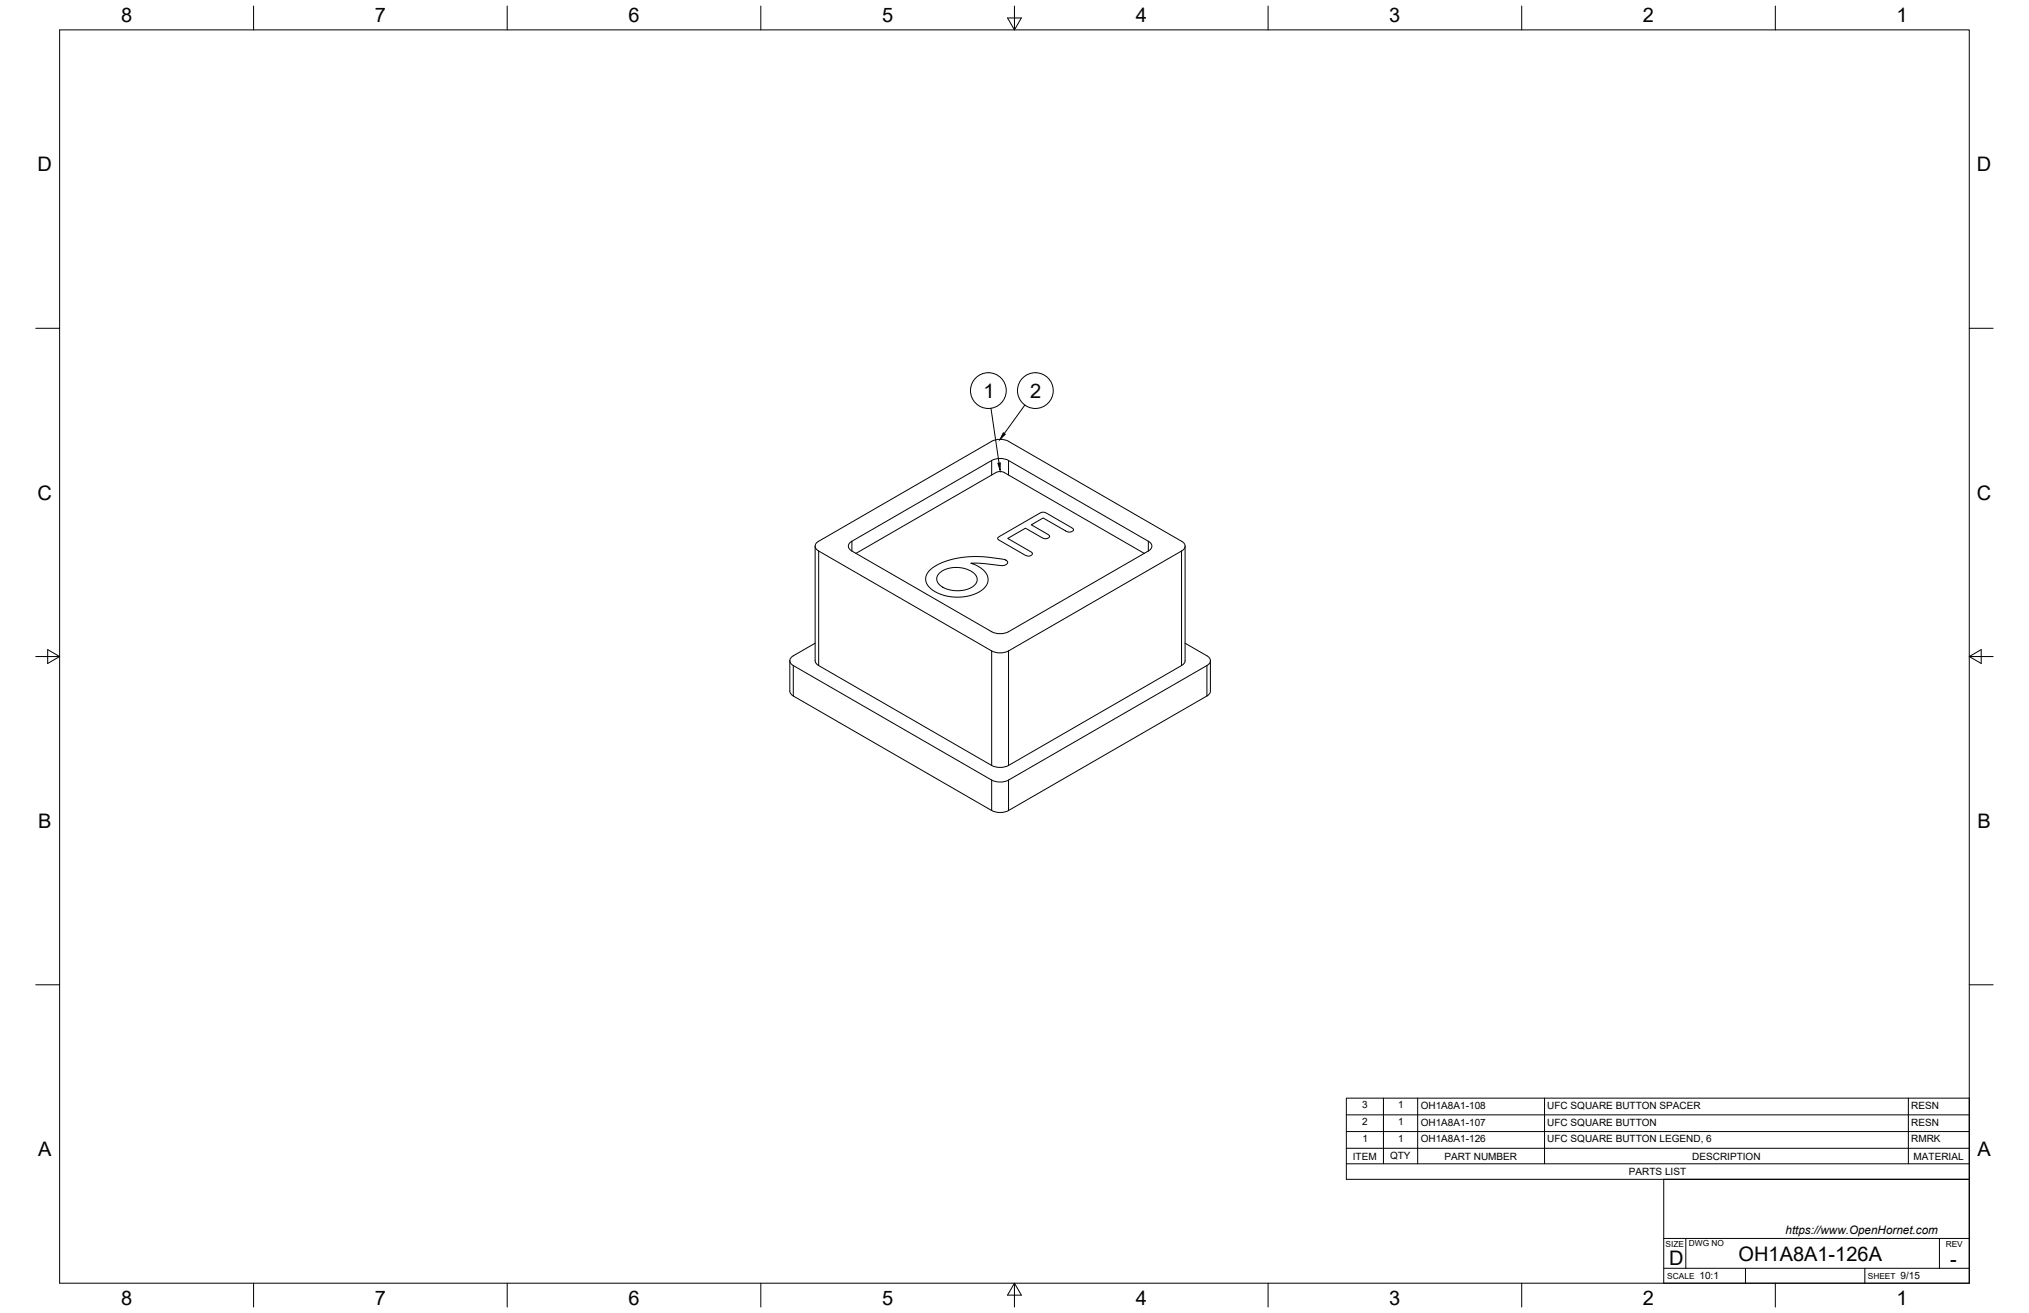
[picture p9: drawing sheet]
<svg xmlns="http://www.w3.org/2000/svg" width="864mm" height="559mm" viewBox="0 0 864 559" stroke-linecap="round" stroke-linejoin="round" font-family="sans-serif">
<!-- layer: Visible -->
<g fill="none" stroke="#000" stroke-width=".43">
<path d="M423.9 201.1l1.8-.4 1.8 .4 59.5 34.4M423.9 201.1l-59.5 34.4M346.9 232.4v48.8l.4 1.1 1.1 .9 73.7 42.6M347.8 230.8l74.3-43a7.9 7.9 0 0 1 7.2 0l73.6 42.5a2.19 2.19 0 0 1 1.5 2.1 2.19 2.19 0 0 1-1.5 2.1l-73.6 42.5a8 8 0 0 1-7.2 0l-73.7-42.5a2.13 2.13 0 0 1-.6-3.7zM362.6 230.3a2.19 2.19 0 0 0-1.5 2.1 2.19 2.19 0 0 0 1.5 2.1M362.6 234.5l59.5 34.3a8 8 0 0 0 7.2 0l59.5-34.3M362.6 230.4l59.5-34.4a8 8 0 0 1 7.2 0l59.5 34.4M364.4 235.5h-.1M487 235.5h.1M488.8 230.3a2.19 2.19 0 0 1 1.5 2.1 2.19 2.19 0 0 1-1.5 2.1M504.4 232.4v48.8l-.4 1.1-1.1 .9-73.6 42.6M346.9 273.7l-9.2 5.4a2.2 2.2 0 0 0-1.5 2.1 2.2 2.2 0 0 0 1.5 2.1l84.4 48.7a7.9 7.9 0 0 0 7.2 0l84.4-48.8a2.19 2.19 0 0 0 1.5-2 2.19 2.19 0 0 0-1.5-2.1l-9.3-5.4"/>
<path d="M336.2 281.2v12.9l.1 .8 .9 1 84.9 49a7.9 7.9 0 0 0 7.2 .1l84.8-49.1 .9-1 .2-.8v-12.9M422.1 325.8a8 8 0 0 0 7.2 0"/>
</g>
<!-- layer: Visible Narrow -->
<g fill="none" stroke="#000" stroke-width=".43">
<path d="M422.1 196v6.2M429.3 196v6.2M348.4 234.5v48.8M362.6 230.4v4.1M424.7 228.9l17.9-10.5 1.2-.4 1.8 .5 10.5 6 .8 .9-.9 .9-1.9-.1-10.1-5.7-5 2.9 7.3 4.2 .4 .8-.8 .7-.9 .2-1.1-.3-7.4-4.2-7.6 4.4 10.2 5.9 .2 .9-1.2 .7-1.9-.5-10.8-6.2-.7-.6zM488.8 230.4v4.1M502.9 234.5v48.8M395.5 243l2.3-1.9 4-2 4.5-1.3 5.3-.8 4.6-.1 5 .3 6.5 .9 1.2 1.2-.7 1-1.6 .4-9.5-1h-3.9l3.3 1.4 2.5 2 1.4 2.3v2.4l-1.3 2.3-2.3 1.8-3.1 1.4-3.7 .7-3.6 .1-3.8-.5-3.4-1.1-2.5-1.5-1.8-1.8-.8-2v-1.9zM399.9 243.8l2.3-1.4 2.6-.7 2.7-.2 2.5 .3 3 1.1 1.7 1.2 1 1.3 .2 1.8-1.4 2.1-2.9 1.5-3.6 .6-3.5-.3-3.2-1.2-2.1-1.8-.5-1.9 .3-1.1zM422.1 277v48.8M429.3 277v48.8M337.7 283.3v12.9"/>
<path d="M513.7 283.3v12.9M422.1 332v13M429.3 332v13"/>
</g>
<!-- layer: Border -->
<g fill="none" stroke="#000" stroke-width=".43">
<path d="M25.4 12.7h812.8v533.4h-812.8zM107.9 2.6v10.1M215.9 2.6v10.1M323.8 2.6v10.1M428.8 7.6h5.9l-2.9 5.1zM431.8 2.6v10.1M539.7 2.6v10.1M647.7 2.6v10.1M755.6 2.6v10.1M15.2 139.7h10.2M838.2 139.7h10.1M15.2 279.4h10.2"/>
<path d="M20.3 276.5l5.1 2.9-5.1 3zM838.2 279.4l5.1-2.9v5.9zM838.2 279.4h10.1M15.2 419.1h10.2M838.2 419.1h10.1M107.9 546.1v10.2M215.9 546.1v10.2M323.8 546.1v10.2M431.8 546.1l2.9 5.1h-5.9zM431.8 546.1v10.2M539.7 546.1v10.2M647.7 546.1v10.2"/>
<path d="M755.6 546.1v10.2"/>
</g>
<!-- layer: Titleblock -->
<path d="M708.1 501.9h130.1v44.2h-130.1zM708.1 539.8h130.1M708.1 527.1h130.1M717.5 527.1v12.7M742.9 539.8v6.3M793.7 539.8v6.3M825.5 527.1v12.7" fill="none" stroke="#000" stroke-width=".43"/>
<!-- layer: Parts Lists -->
<path d="M573 467.4h265.2v34.5h-265.2zM573 474.5h265.2M588.8 467.4v27.9M603.4 467.4v27.9M657.4 467.4v27.9M812.2 467.4v27.9M573 495.3h265.2M573 488.7h265.2M573 481.6h265.2" fill="none" stroke="#000" stroke-width=".43"/>
<!-- layer: Balloons -->
<g fill="none" stroke="#000" stroke-width=".43">
<path d="M421.8 173.8l3.4 23.3M436.2 172.4l-8.7 12.1"/>
<circle cx="420.7" cy="166.2" r="7.6"/>
<circle cx="440.7" cy="166.2" r="7.6"/>
</g>
<path d="M424.7 197.2l1-.2v3.1zM427 184.2l.9 .6-2.2 2.2z" fill="#000" stroke="#000" stroke-width=".43"/>
<g font-size="8.5">
<text x="51.6" y="9.4">8</text>
<text x="159.5" y="9.4">7</text>
<text x="267.5" y="9.4">6</text>
<text x="375.4" y="9.3">5</text>
<text x="483.4" y="9.4">4</text>
<text x="591.3" y="9.4">3</text>
<text x="699.3" y="9.4">2</text>
<text x="807.2" y="9.4">1</text>
<text x="16" y="72.9">D</text>
<text x="841.4" y="72.9">D</text>
<text x="418.6" y="169.3">1</text>
<text x="438.4" y="169.3">2</text>
<text x="16" y="212.6">C</text>
<text x="841.4" y="212.6">C</text>
<text x="16.2" y="352.3">B</text>
<text x="841.7" y="352.3">B</text>
<text x="16.2" y="492">A</text>
<text x="841.7" y="492">A</text>
<text x="710.4" y="538.4">D</text>
<text x="740" y="536.7">OH1A8A1-126A</text>
<text x="830.1" y="538.8">-</text>
<text x="51.6" y="555.5">8</text>
<text x="159.5" y="555.5">7</text>
<text x="267.5" y="555.5">6</text>
<text x="375.4" y="555.4">5</text>
<text x="483.4" y="555.5">4</text>
<text x="591.3" y="555.5">3</text>
<text x="699.3" y="555.5">2</text>
<text x="807.2" y="555.5">1</text>
</g>
<text font-size="5" x="760" y="525.2">https://www.OpenHornet.com</text>
<g font-size="4.3">
<text x="579.8" y="471.7">3</text>
<text x="595.1" y="471.7">1</text>
<text x="604.7" y="472">OH1A8A1-108</text>
<text x="658.6" y="472">UFC SQUARE BUTTON SPACER</text>
<text x="813.4" y="472">RESN</text>
<text x="579.8" y="478.8">2</text>
<text x="595.1" y="478.8">1</text>
<text x="604.7" y="479.1">OH1A8A1-107</text>
<text x="658.6" y="479.1">UFC SQUARE BUTTON</text>
<text x="813.4" y="479.1">RESN</text>
<text x="579.9" y="485.9">1</text>
<text x="595.1" y="485.9">1</text>
<text x="604.7" y="486.2">OH1A8A1-126</text>
<text x="658.6" y="486.2">UFC SQUARE BUTTON LEGEND, 6</text>
<text x="813.4" y="486.2">RMRK</text>
<text x="575.8" y="493.5">ITEM</text>
<text x="591.7" y="493.4">QTY</text>
<text x="614.8" y="493.5">PART NUMBER</text>
<text x="720.3" y="493.5">DESCRIPTION</text>
<text x="814.5" y="493.5">MATERIAL</text>
<text x="693.3" y="500.1">PARTS LIST</text>
<text x="723.4" y="544.5">10:1</text>
<text x="809" y="544.5">9/15</text>
</g>
<g font-size="3.5">
<text x="708.9" y="530.9">SIZE</text>
<text x="718.9" y="530.5">DWG NO</text>
<text x="828.2" y="530.9">REV</text>
<text x="709.6" y="544.2">SCALE</text>
<text x="795" y="544.2">SHEET</text>
</g>
</svg>
